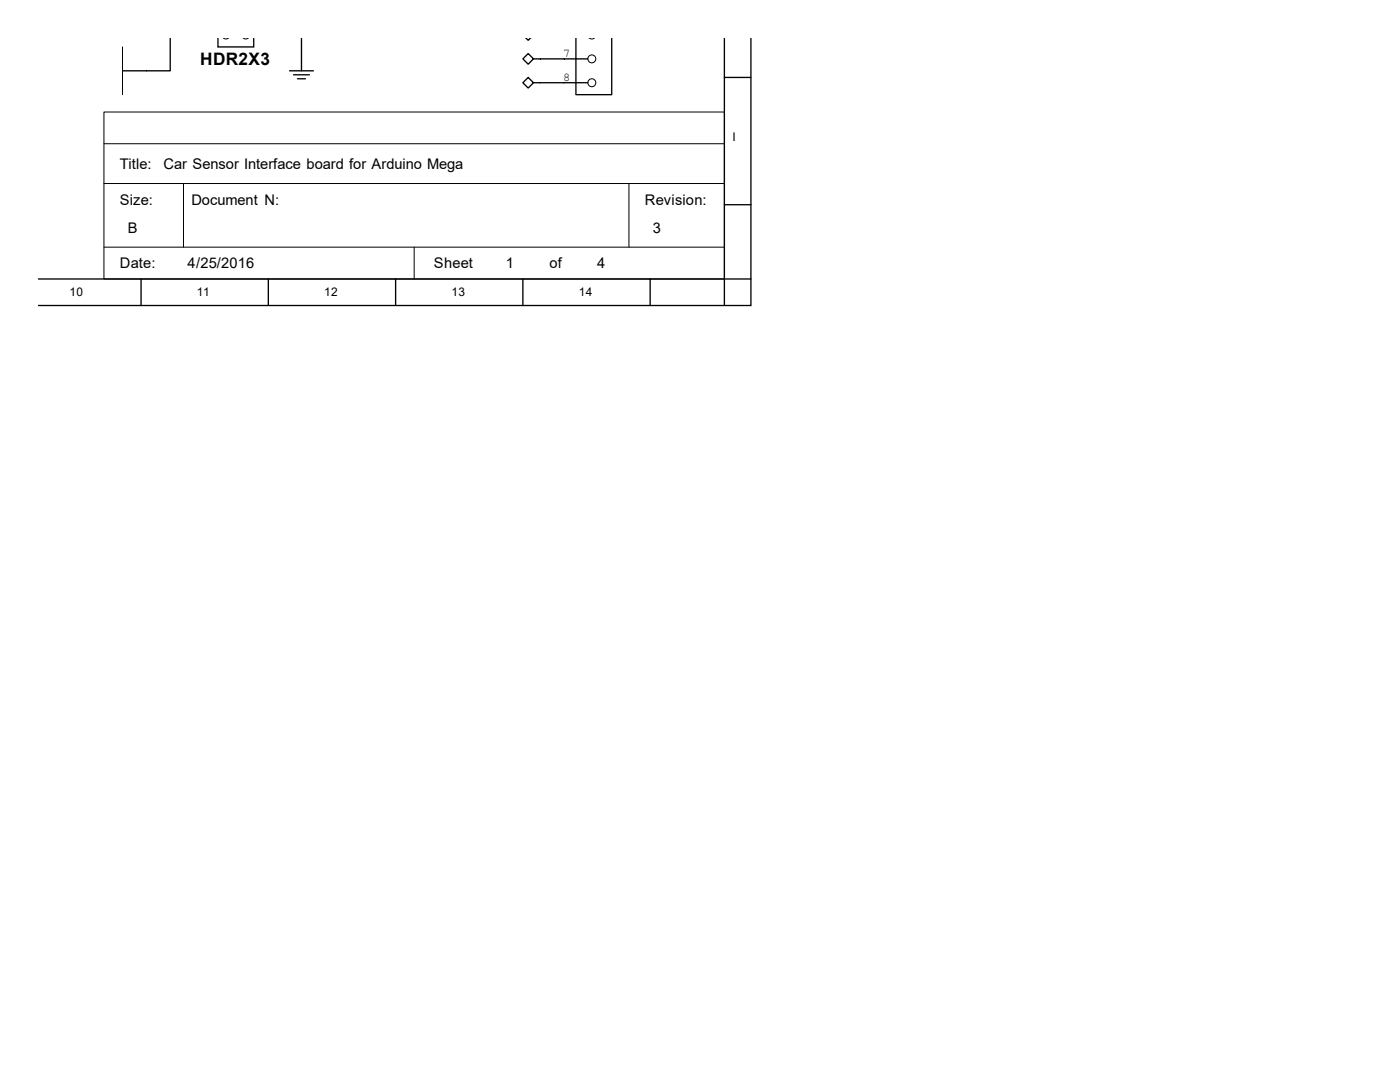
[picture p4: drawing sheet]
<svg xmlns="http://www.w3.org/2000/svg" width="279mm" height="216mm" viewBox="0 0 279 216" stroke-linecap="round" stroke-linejoin="round" font-family="sans-serif">
<g fill="none" stroke="#000" stroke-width=".26">
<path d="M34 7.6v6.5h-9.6M43.5 7.6v1.8h7.1v-1.8M57.8 14.1h4.7M58.6 14.9h3.2M59.4 15.7h1.6M60.2 7.6v6.5M104.4 16.5l1-1 1.1 1-1.1 1.1zM104.9 7.6l.5 .4 .5-.4M105.4 10.7l1.1 1-1.1 1.1-1-1.1zM106.5 11.7h10.8M106.5 16.5h10.8M114.9 7.6v11.3h7.2v-11.3"/>
<path d="M144.6 15.5h5.3M144.6 7.6v53.4M149.9 7.6v53.4h-142.3M7.6 55.7h142.3M28.2 55.7v5.3M53.6 55.7v5.3M79 55.7v5.3M104.4 55.7v5.3M129.8 55.7v5.3M144.6 40.9h5.3"/>
</g>
<g fill="none" stroke="#000" stroke-width=".2">
<path d="M24.4 9.4v9.5M44.6 7.6a.77 .77 0 0 0 1 0M48.5 7.6a.77 .77 0 0 0 1.1 0M117.6 7.6a.77 .77 0 0 0 1 0M20.7 22.4h123.9v33.3h-123.9zM20.7 36.6h123.9M20.7 28.7h123.9M36.6 36.6v12.7M125.5 36.6v12.7M20.7 49.3h123.9M82.7 49.3v6.4"/>
<circle cx="118.1" cy="11.7" r=".79"/>
<circle cx="118.1" cy="16.5" r=".79"/>
</g>
<text font-size="3.4" x="40" y="13">HDR2X3</text>
<g font-size="2.9">
<text x="23.9" y="33.7">Title:</text>
<text x="32.6" y="33.7">Car Sensor Interface board for Arduino Mega</text>
<text x="23.9" y="40.8">Size:</text>
<text x="38.2" y="40.8">Document N:</text>
<text x="128.7" y="40.8">Revision:</text>
<text x="25.5" y="46.4">B</text>
<text x="130.3" y="46.4">3</text>
<text x="23.9" y="53.5">Date:</text>
<text x="37.4" y="53.5">4/25/2016</text>
<text x="86.6" y="53.5">Sheet</text>
<text x="100.9" y="53.5">1</text>
<text x="109.6" y="53.5">of</text>
<text x="119.2" y="53.5">4</text>
</g>
<g font-size="2.4">
<text x="112.4" y="11.3">7</text>
<text x="112.4" y="16.1">8</text>
<text x="146.2" y="28.2">I</text>
<text x="13.9" y="59.1">10</text>
<text x="39.3" y="59.1">11</text>
<text x="64.7" y="59.1">12</text>
<text x="90.1" y="59.1">13</text>
<text x="115.5" y="59.1">14</text>
</g>
</svg>
